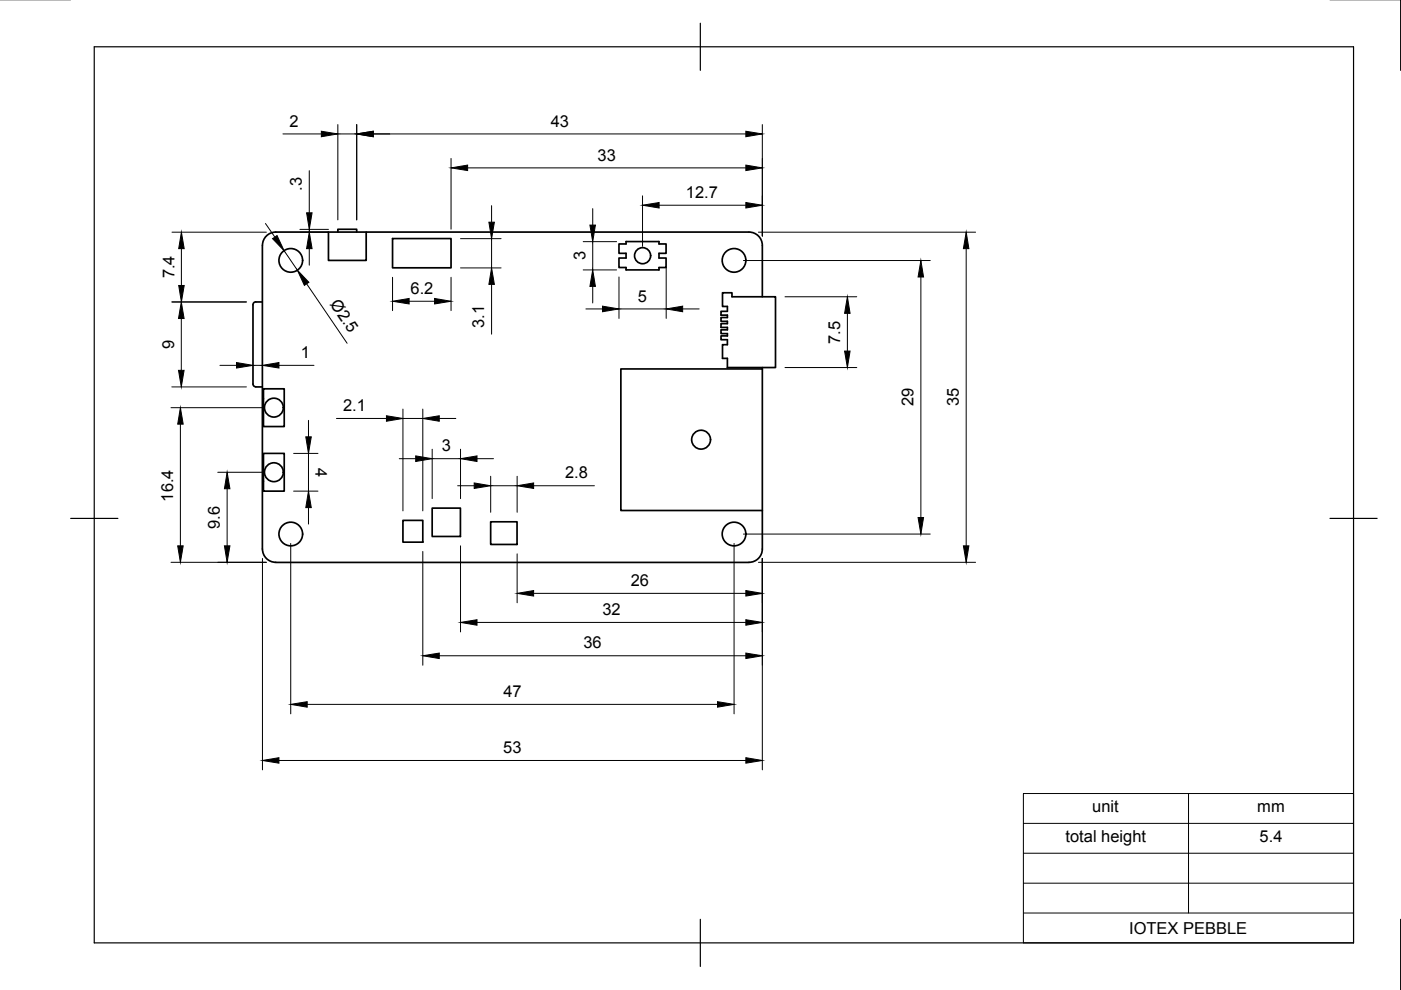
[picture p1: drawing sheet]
<svg xmlns="http://www.w3.org/2000/svg" width="297mm" height="210mm" viewBox="0 0 297 210" stroke-linecap="round" stroke-linejoin="round" font-family="sans-serif">
<!-- layer: Visible -->
<g fill="none" stroke="#000" stroke-width=".36">
<path d="M55.6 52v64.4M55.6 52a2.83 2.83 0 0 1 2.9-2.8h100.3a2.83 2.83 0 0 1 2.8 2.8v10.9M69.6 49.2v6h8v-6M71.6 49.2v-.6h4v.6M83.2 50.6h12.4v6.2h-12.4zM131.2 51.7h1.5v-.5h7v.5h1.5v2h-1.5v1h1.5v2h-1.5v.5h-7v-.5h-1.5v-2h1.5v-1h-1.5zM54.2 64h1.4M54.2 64a.6 .6 0 0 0-.6 .6v16.8a.6 .6 0 0 0 .6 .6M153.2 62.1h2v.8h9.2v15h-10.2v-1.9h-1v-2.9h1v-1.1h-1.3v-.8h1.3v-.5h-1.3v-.8h1.3v-.5h-1.3v-.8h1.3v-.5h-1.3v-.8h1.3v-.5h-1.3v-.8h1.3v-1h-1zM161.6 77.9v38.5a2.83 2.83 0 0 1-2.8 2.8M161.6 78.2h-30v30h30M54.2 82h1.4"/>
<path d="M55.9 96.1h4.4v8h-4.4zM55.9 82.4h4.4v8h-4.4zM55.6 116.4a2.83 2.83 0 0 0 2.9 2.8M58.5 119.2h100.3M85.4 110.3h4.2v4.6h-4.2zM91.6 107.7h6v6h-6zM104 110.6h5.6v4.8h-5.6z"/>
<circle cx="61.6" cy="55.2" r="2.51"/>
<circle cx="136.2" cy="54.2" r="1.7"/>
<circle cx="155.6" cy="55.2" r="2.51"/>
<circle cx="58.1" cy="86.4" r="2"/>
<circle cx="148.6" cy="93.2" r="2"/>
<circle cx="58.1" cy="100.1" r="2"/>
<circle cx="61.6" cy="113.2" r="2.51"/>
<circle cx="155.6" cy="113.2" r="2.51"/>
</g>
<!-- layer: Border -->
<path d="M297 -.1v15M20 9.9h267v190h-267zM148.5 4.9v10M15 109.9h10M282 109.9h10M148.5 194.9v10M297 194.9v15" fill="none" stroke="#000" stroke-width=".25"/>
<!-- layer: Dimensions -->
<g fill="none" stroke="#000" stroke-width=".21">
<path d="M60 28.4h8.1M65.6 36.2v8.9M71.6 26.4v20.2M71.6 28.4h4M75.6 26.4v20.2M79.1 28.4h79M95.6 33.6v15M99.1 35.6h59M161.6 26.4v23.7M36.5 49.2h20M38.5 52.7v7.8M56.3 47.4l2 2.9"/>
<path d="M60.2 53.2l2.9 4.1M63.6 49.2h6M63.6 48.6h6M65.6 48.6v.6M65.6 52.7v3.5M83.2 58.8v7.1M95.6 58.8v7.1M97.6 56.8h8.6M97.6 50.6h8.6M104.2 43.6v3.5M104.2 50.6v6.2M123.7 51.2h7"/>
<path d="M123.7 57.2h7M125.7 44.2v3.5M125.7 51.2v6M131.2 58.7v8.8M136.2 41.5v10.7M139.7 43.5h18.4M141.2 56.7v10.8M157.6 55.2h39.6M160.8 49.2h46M195.2 58.7v51M204.9 52.7v63M36.4 64h15.8"/>
<path d="M38.4 67.5v11M46.6 77.5h3.5M53.6 77.5h2M59.1 77.5h7.5M65 60.2l8.6 12.6M86.7 63.9h5.4M104.2 60.3v10.6M124.2 65.5h3.5M125.7 60.7v3.5M131.2 65.5h10M144.7 65.5h3.5M166.4 77.9h15.3"/>
<path d="M166.4 62.9h15.3M179.7 66.4v8M36.3 86.4h19.7M36.4 82h15.8M38.2 89.9v25.8M62.3 96.1h5.1M65.4 89.1v3.5M65.4 96.1v8M71.3 88.7h10.6M84.6 97.3h3.5M85.4 86.7v21.6M85.4 88.7h4.2"/>
<path d="M89.6 86.7v21.6M91.6 95.2v10.5M91.6 97.3h6M93.1 88.7h3.5M97.6 95.2v10.5M101.1 97.3h3.5M36.3 119.2h20.2M46.2 100.1h9.8M48.2 103.6v12.1M55.6 118.4v44.8M61.6 115.2v36.2M62.3 104.1h5.1"/>
<path d="M65.4 107.6v3.5M89.6 116.9v24.1M97 103h3.5M97.6 115.7v18.3M104 101v7.6M104 103h5.6M109.6 101v7.6M109.6 117.4v10.4M113.1 103h12.9M155.6 115.2v36.2M157.6 113.2h39.6M160.8 119.2h46"/>
<path d="M161.6 118.4v44.8M93.1 139h65M101.1 132h57M113.1 125.8h45M65.1 149.3h87M59.1 161.2h99"/>
</g>
<g fill="#000" stroke="#000" stroke-width=".21">
<path d="M68.1 27.8l3.5 .6-3.5 .6zM75.6 28.4l3.5-.6v1.2zM95.6 35.6l3.5-.6v1.2zM158.1 27.8l3.5 .6-3.5 .6zM158.1 35l3.5 .6-3.5 .6zM38.5 49.2l.6 3.5h-1.2zM57.8 50.6l.9-.7 1.5 3.3zM65.6 49.2l.6 3.5h-1.2zM65 45.1h1.2l-.6 3.5zM63.1 57.3l2.4 2.6-1 .6zM103.7 47.1h1.1l-.6 3.5zM125.1 47.7h1.1l-.5 3.5z"/>
<path d="M136.2 43.5l3.5-.6v1.2zM158.1 42.9l3.5 .6-3.5 .6zM195.2 55.2l.6 3.5h-1.2zM204.9 49.2l.5 3.5h-1.1zM38.4 64l.6 3.5h-1.2zM37.8 78.5h1.2l-.6 3.5zM37.9 60.5h1.2l-.6 3.5zM50.1 76.9l3.5 .6-3.5 .5zM55.6 77.5l3.5-.6v1.1zM83.2 63.9l3.5-.6v1.1zM92.1 63.3l3.5 .6-3.5 .5zM104.2 56.8l.6 3.5h-1.1z"/>
<path d="M125.7 57.2l.5 3.5h-1.1zM127.7 64.9l3.5 .6-3.5 .6zM141.2 65.5l3.5-.6v1.2zM179.1 74.4h1.1l-.5 3.5zM179.7 62.9l.5 3.5h-1.1zM38.2 86.4l.6 3.5h-1.1zM64.8 92.6h1.2l-.6 3.5zM81.9 88.2l3.5 .5-3.5 .6zM88.1 96.7l3.5 .6-3.5 .5zM89.6 88.7l3.5-.5v1.1zM97.6 97.3l3.5-.6v1.1zM37.7 115.7h1.1l-.6 3.5z"/>
<path d="M48.2 100.1l.5 3.5h-1.1zM47.6 115.7h1.1l-.5 3.5zM65.4 104.1l.6 3.5h-1.2zM100.5 102.4l3.5 .6-3.5 .6zM109.6 103l3.5-.6v1.2zM194.6 109.7h1.2l-.6 3.5zM204.3 115.7h1.1l-.5 3.5zM89.6 139l3.5-.5v1.1zM97.6 132l3.5-.6v1.2zM109.6 125.8l3.5-.6v1.2zM158.1 125.2l3.5 .6-3.5 .6zM158.1 131.4l3.5 .6-3.5 .6z"/>
<path d="M158.1 138.5l3.5 .5-3.5 .6zM61.6 149.3l3.5-.5v1.1zM152.1 148.8l3.5 .5-3.5 .6zM55.6 161.2l3.5-.6v1.2zM158.1 160.6l3.5 .6-3.5 .6z"/>
</g>
<!-- layer: BOM -->
<path d="M217 168.2h70v31.7h-70zM217 174.6h70M252 168.2v25.4M217 193.6h70M217 187.3h70M217 180.9h70" fill="none" stroke="#000" stroke-width=".21"/>
<g font-size="3.5">
<text x="61.4" y="26.9">2</text>
<text x="116.8" y="26.9">43</text>
<text x="126.7" y="34.1">33</text>
<text x="64" y="40.4" transform="rotate(-90 64 40.4)">.3</text>
<text x="145.4" y="42">12.7</text>
<text x="37" y="59" transform="rotate(-90 37 59)">7.4</text>
<text x="124.1" y="55.2" transform="rotate(-90 124.1 55.2)">3</text>
<text x="69.9" y="64.5" transform="rotate(56 69.9 64.5)">Ø2.5</text>
<text x="87" y="62.3">6.2</text>
<text x="135.3" y="64">5</text>
<text x="102.7" y="69.5" transform="rotate(-90 102.7 69.5)">3.1</text>
<text x="36.9" y="74" transform="rotate(-90 36.9 74)">9</text>
<text x="63.8" y="76">1</text>
<text x="178.1" y="72.9" transform="rotate(-90 178.1 72.9)">7.5</text>
<text x="72.7" y="87.2">2.1</text>
<text x="193.7" y="86.1" transform="rotate(-90 193.7 86.1)">29</text>
<text x="203.3" y="86.2" transform="rotate(-90 203.3 86.2)">35</text>
<text x="93.7" y="95.7">3</text>
<text x="66.9" y="99.2" transform="rotate(90 66.9 99.2)">4</text>
<text x="119.8" y="101.4">2.8</text>
<text x="36.7" y="106.3" transform="rotate(-90 36.7 106.3)">16.4</text>
<text x="46.6" y="112.1" transform="rotate(-90 46.6 112.1)">9.6</text>
<text x="133.7" y="124.3">26</text>
<text x="127.7" y="130.4">32</text>
<text x="123.7" y="137.5">36</text>
<text x="106.7" y="147.8">47</text>
<text x="106.7" y="159.7">53</text>
<text x="231.6" y="172.2">unit</text>
<text x="266.6" y="172.2">mm</text>
<text x="225.9" y="178.6">total height</text>
<text x="267.1" y="178.6">5.4</text>
<text x="239.4" y="198">IOTEX PEBBLE</text>
</g>
</svg>
